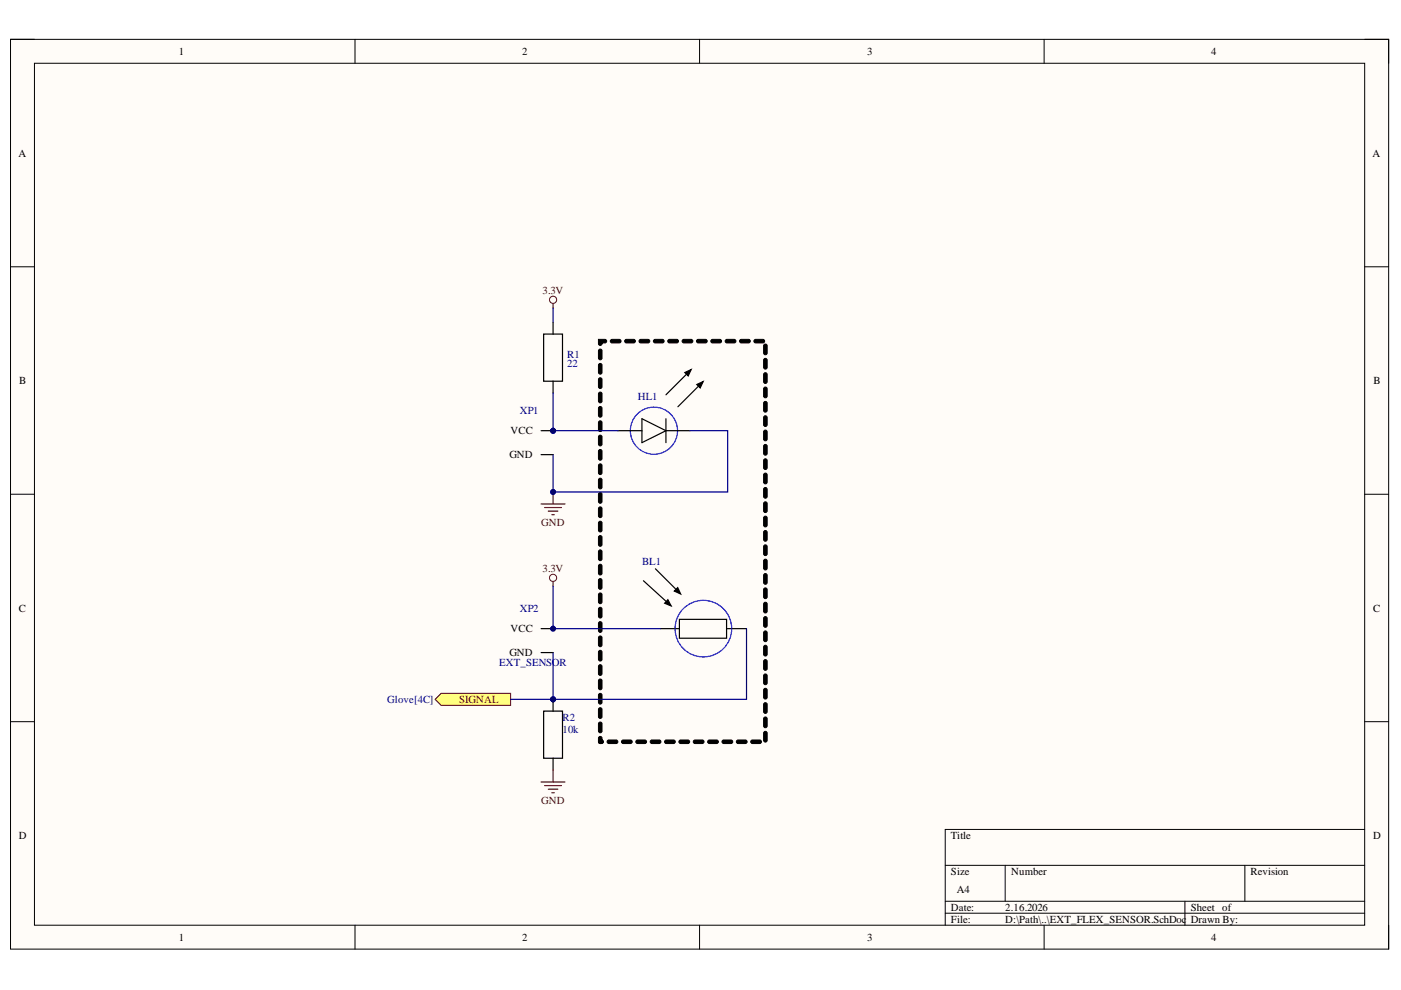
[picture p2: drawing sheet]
(kicad_sch
 (version 20260306)
 (generator "eeschema")
 (generator_version "10.0")
 (paper "A4")
 (lib_symbols
  (symbol "Glove_Altium-altium-import:3.3V_CIRCLE"
   (power global) (exclude_from_sim no) (in_bom yes) (on_board yes)
   (in_pos_files yes)
   (duplicate_pin_numbers_are_jumpers no)
   (property "Reference" "#PWR" (at 0 0 0) (show_name no) (do_not_autoplace no) (hide yes) (effects (font (size 1.27 1.27))))
   (property "Value" "3.3V" (at 0 -3.81 0) (show_name no) (do_not_autoplace no) (effects (font (size 1.27 1.27))))
   (property "Footprint" "" (at 0 0 0) (show_name no) (do_not_autoplace no) (hide yes) (effects (font (size 1.27 1.27))))
   (property "Datasheet" "" (at 0 0 0) (show_name no) (do_not_autoplace no) (hide yes) (effects (font (size 1.27 1.27))))
   (property "Description" "Символ питания создаёт глобальную метку с именем '3.3V'" (at 0 0 0) (show_name no) (do_not_autoplace no) (hide yes) (effects (font (size 1.27 1.27))))
   (symbol "3.3V_CIRCLE_0_0"
    (polyline (pts (xy 0 0) (xy 0 -1.27)) (stroke (width 0.254) (type solid)) (fill (type none)))
    (circle (center 0 -1.905) (radius 0.635) (stroke (width 0.127) (type solid)) (fill (type none)))
    (pin power_in line (at 0 0 0) (length 0) (hide yes) (name "3.3V" (effects (font (size 1.27 1.27)))) (number "" (effects (font (size 1.27 1.27))))))
   (embedded_fonts no))
  (symbol "Glove_Altium-altium-import:GND_POWER_GROUND"
   (power global) (exclude_from_sim no) (in_bom yes) (on_board yes)
   (in_pos_files yes)
   (duplicate_pin_numbers_are_jumpers no)
   (property "Reference" "#PWR" (at 0 0 0) (show_name no) (do_not_autoplace no) (hide yes) (effects (font (size 1.27 1.27))))
   (property "Value" "GND" (at 0 -6.35 0) (show_name no) (do_not_autoplace no) (effects (font (size 1.27 1.27))))
   (property "Footprint" "" (at 0 0 0) (show_name no) (do_not_autoplace no) (hide yes) (effects (font (size 1.27 1.27))))
   (property "Datasheet" "" (at 0 0 0) (show_name no) (do_not_autoplace no) (hide yes) (effects (font (size 1.27 1.27))))
   (property "Description" "Символ питания создаёт глобальную метку с именем 'GND'" (at 0 0 0) (show_name no) (do_not_autoplace no) (hide yes) (effects (font (size 1.27 1.27))))
   (symbol "GND_POWER_GROUND_0_0"
    (polyline (pts (xy -2.54 -2.54) (xy 2.54 -2.54)) (stroke (width 0.254) (type solid)) (fill (type none)))
    (polyline (pts (xy -1.778 -3.302) (xy 1.778 -3.302)) (stroke (width 0.254) (type solid)) (fill (type none)))
    (polyline (pts (xy -1.016 -4.064) (xy 1.016 -4.064)) (stroke (width 0.254) (type solid)) (fill (type none)))
    (polyline (pts (xy -0.254 -4.826) (xy 0.254 -4.826)) (stroke (width 0.254) (type solid)) (fill (type none)))
    (polyline (pts (xy 0 0) (xy 0 -2.54)) (stroke (width 0.254) (type solid)) (fill (type none)))
    (pin power_in line (at 0 0 0) (length 0) (hide yes) (name "GND" (effects (font (size 1.27 1.27)))) (number "" (effects (font (size 1.27 1.27))))))
   (embedded_fonts no))
  (symbol "STM32F103C6T6:FLEX_SENSOR1_0_EXTI_LED_STM32F103C6T6.SchLib"
   (pin_numbers (hide yes))
   (pin_names (hide yes)) (exclude_from_sim no) (in_bom yes) (on_board yes)
   (in_pos_files yes)
   (duplicate_pin_numbers_are_jumpers no)
   (property "Reference" "" (at 0 0 0) (show_name no) (do_not_autoplace no) (effects (font (size 1.27 1.27))))
   (property "Value" "" (at 0 0 0) (show_name no) (do_not_autoplace no) (effects (font (size 1.27 1.27))))
   (property "Footprint" "" (at 0 0 0) (show_name no) (do_not_autoplace no) (hide yes) (effects (font (size 1.27 1.27))))
   (property "Datasheet" "" (at 0 0 0) (show_name no) (do_not_autoplace no) (hide yes) (effects (font (size 1.27 1.27))))
   (property "Description" "" (at 0 0 0) (show_name no) (do_not_autoplace no) (hide yes) (effects (font (size 1.27 1.27))))
   (symbol "FLEX_SENSOR1_0_EXTI_LED_STM32F103C6T6.SchLib_1_0"
    (polyline (pts (xy 0 5.08) (xy 0 2.54)) (stroke (width 0) (type solid)) (fill (type none)))
    (circle (center 0 0) (radius 5) (stroke (width 0) (type solid)) (fill (type none)))
    (polyline (pts (xy 0 -2.54) (xy 0 -5.08)) (stroke (width 0) (type solid)) (fill (type none)))
    (polyline (pts (xy 2.54 2.54) (xy -2.54 2.54) (xy 0 -2.54) (xy 2.54 2.54)) (stroke (width 0) (type solid)) (fill (type none)))
    (polyline (pts (xy 2.54 -2.54) (xy -2.54 -2.54)) (stroke (width 0) (type solid)) (fill (type none)))
    (polyline (pts (xy 7.62 -2.54) (xy 12.7 -7.62)) (stroke (width 0) (type solid)) (fill (type none)))
    (polyline (pts (xy 10.16 -10.16) (xy 5.08 -5.08)) (stroke (width 0) (type solid)) (fill (type none)))
    (pin passive line (at 0 7.62 270) (length 2.54) (name "0" (effects (font (size 1.27 1.27)))) (number "0" (effects (font (size 1.27 1.27)))))
    (pin passive line (at 0 -7.62 90) (length 2.54) (name "0" (effects (font (size 1.27 1.27)))) (number "1" (effects (font (size 1.27 1.27))))))
   (embedded_fonts no))
  (symbol "STM32F103C6T6:FLEX_SENSOR1_0_EXTI_PHOTORESISTOR_STM32F103C6T6.SchLib"
   (pin_numbers (hide yes))
   (pin_names (hide yes)) (exclude_from_sim no) (in_bom yes) (on_board yes)
   (in_pos_files yes)
   (duplicate_pin_numbers_are_jumpers no)
   (property "Reference" "" (at 0 0 0) (show_name no) (do_not_autoplace no) (effects (font (size 1.27 1.27))))
   (property "Value" "" (at 0 0 0) (show_name no) (do_not_autoplace no) (effects (font (size 1.27 1.27))))
   (property "Footprint" "" (at 0 0 0) (show_name no) (do_not_autoplace no) (hide yes) (effects (font (size 1.27 1.27))))
   (property "Datasheet" "" (at 0 0 0) (show_name no) (do_not_autoplace no) (hide yes) (effects (font (size 1.27 1.27))))
   (property "Description" "" (at 0 0 0) (show_name no) (do_not_autoplace no) (hide yes) (effects (font (size 1.27 1.27))))
   (symbol "FLEX_SENSOR1_0_EXTI_PHOTORESISTOR_STM32F103C6T6.SchLib_1_0"
    (polyline (pts (xy 0 5.08) (xy 0 5.842)) (stroke (width 0) (type solid)) (fill (type none)))
    (circle (center 0 0) (radius 6) (stroke (width 0) (type solid)) (fill (type none)))
    (polyline (pts (xy 0 -5.842) (xy 0 -5.08)) (stroke (width 0) (type solid)) (fill (type none)))
    (rectangle (start 1.968 -4.92) (end -2.032 5.08) (stroke (width 0) (type solid) (color 0 0 0 1)) (fill (type none)))
    (polyline (pts (xy 5.08 7.112) (xy 10.16 12.7)) (stroke (width 0) (type solid)) (fill (type none)))
    (polyline (pts (xy 7.62 5.08) (xy 12.7 10.16)) (stroke (width 0) (type solid)) (fill (type none)))
    (pin passive line (at 0 9.144 270) (length 3) (name "0" (effects (font (size 1.27 1.27)))) (number "0" (effects (font (size 1.27 1.27)))))
    (pin passive line (at 0 -9.144 90) (length 3) (name "1" (effects (font (size 1.27 1.27)))) (number "1" (effects (font (size 1.27 1.27))))))
   (embedded_fonts no))
  (symbol "STM32F103C6T6:FLEX_SENSOR1_0_EXT_SENSOR_STM32F103C6T6.SchLib"
   (pin_numbers (hide yes)) (exclude_from_sim no) (in_bom yes) (on_board yes)
   (in_pos_files yes)
   (duplicate_pin_numbers_are_jumpers no)
   (property "Reference" "" (at 0 0 0) (show_name no) (do_not_autoplace no) (effects (font (size 1.27 1.27))))
   (property "Value" "" (at 0 0 0) (show_name no) (do_not_autoplace no) (effects (font (size 1.27 1.27))))
   (property "Footprint" "" (at 0 0 0) (show_name no) (do_not_autoplace no) (hide yes) (effects (font (size 1.27 1.27))))
   (property "Datasheet" "" (at 0 0 0) (show_name no) (do_not_autoplace no) (hide yes) (effects (font (size 1.27 1.27))))
   (property "Description" "" (at 0 0 0) (show_name no) (do_not_autoplace no) (hide yes) (effects (font (size 1.27 1.27))))
   (symbol "FLEX_SENSOR1_0_EXT_SENSOR_STM32F103C6T6.SchLib_1_0"
    (pin power_in line (at 7.62 -10.16 90) (length 2.54) (name "VCC" (effects (font (size 1.27 1.27)))) (number "1" (effects (font (size 1.27 1.27)))))
    (pin power_in line (at 2.54 -10.16 90) (length 2.54) (name "GND" (effects (font (size 1.27 1.27)))) (number "2" (effects (font (size 1.27 1.27))))))
   (embedded_fonts no))
  (symbol "SamacSys:FLEX_SENSOR1_1_0805R_SamacSys.SchLib"
   (pin_numbers (hide yes))
   (pin_names (hide yes)) (exclude_from_sim no) (in_bom yes) (on_board yes)
   (in_pos_files yes)
   (duplicate_pin_numbers_are_jumpers no)
   (property "Reference" "" (at 0 0 0) (show_name no) (do_not_autoplace no) (effects (font (size 1.27 1.27))))
   (property "Value" "" (at 0 0 0) (show_name no) (do_not_autoplace no) (effects (font (size 1.27 1.27))))
   (property "Footprint" "" (at 0 0 0) (show_name no) (do_not_autoplace no) (hide yes) (effects (font (size 1.27 1.27))))
   (property "Datasheet" "" (at 0 0 0) (show_name no) (do_not_autoplace no) (hide yes) (effects (font (size 1.27 1.27))))
   (property "Description" "Resistor" (at 0 0 0) (show_name no) (do_not_autoplace no) (hide yes) (effects (font (size 1.27 1.27))))
   (symbol "FLEX_SENSOR1_1_0805R_SamacSys.SchLib_1_0"
    (rectangle (start 1.5 -15) (end 5.5 -5) (stroke (width 0) (type solid) (color 0 0 0 1)) (fill (type none)))
    (pin passive line (at 3.5 -2.5 270) (length 2.54) (name "" (effects (font (size 1.27 1.27)))) (number "1" (effects (font (size 1.27 1.27)))))
    (pin passive line (at 3.5 -17.5 90) (length 2.54) (name "2" (effects (font (size 1.27 1.27)))) (number "2" (effects (font (size 1.27 1.27))))))
   (embedded_fonts no)))
 (rectangle
  (start 160 81.0072)
  (end 125 166.0072)
  (stroke (width 0.508) (type solid) (color 0 0 0 1))
  (fill (type none)))
 (junction
  (at 115 157.0072)
  (diameter 0)
  (color 0 0 0 0))
 (junction
  (at 115 142.0072)
  (diameter 0)
  (color 0 0 0 0))
 (junction
  (at 115 100.0072)
  (diameter 0)
  (color 0 0 0 0))
 (junction
  (at 115 113.0072)
  (diameter 0)
  (color 0 0 0 0))
 (wire
  (pts (xy 115 157.0072) (xy 106 157.0072))
  (stroke (width 0) (type default)))
 (wire
  (pts (xy 115 105.0872) (xy 115 113.0072))
  (stroke (width 0) (type default)))
 (wire
  (pts (xy 115 100.0072) (xy 115 92.0072))
  (stroke (width 0) (type default)))
 (wire
  (pts (xy 115 74.0072) (xy 115 77.0072))
  (stroke (width 0) (type default)))
 (wire
  (pts (xy 115 142.0072) (xy 137.712 142.0072))
  (stroke (width 0) (type default)))
 (wire
  (pts (xy 152 113.0072) (xy 152 100.0072))
  (stroke (width 0) (type default)))
 (wire
  (pts (xy 115 157.0072) (xy 156 157.0072))
  (stroke (width 0) (type default)))
 (wire
  (pts (xy 115 142.0072) (xy 115 133.0072))
  (stroke (width 0) (type default)))
 (wire
  (pts (xy 156 157.0072) (xy 156 142.0072))
  (stroke (width 0) (type default)))
 (wire
  (pts (xy 115 147.0872) (xy 115 157.0072))
  (stroke (width 0) (type default)))
 (wire
  (pts (xy 152 100.0072) (xy 144 100.0072))
  (stroke (width 0) (type default)))
 (wire
  (pts (xy 115 100.0072) (xy 128.76 100.0072))
  (stroke (width 0) (type default)))
 (wire
  (pts (xy 115 113.0072) (xy 152 113.0072))
  (stroke (width 0) (type default)))
 (hierarchical_label "SIGNAL"
  (shape output)
  (at 106 157.0072 180)
  (effects (font (size 1.27 1.27)) (justify right)))
 (symbol
  (lib_id "STM32F103C6T6:FLEX_SENSOR1_0_EXTI_LED_STM32F103C6T6.SchLib")
  (at 136.38 100.0072 90)
  (unit 1)
  (body_style 1)
  (exclude_from_sim no)
  (in_bom yes)
  (on_board yes)
  (in_pos_files yes)
  (dnp no)
  (property "Reference" "HL1" (at 133 94.0072 90) (show_name no) (do_not_autoplace no) (effects (font (size 1.27 1.27)) (justify right bottom)))
  (property "Value" "" (at 131.046 105.0072 90) (show_name no) (do_not_autoplace no) (effects (font (size 1.27 1.27)) (justify right bottom)))
  (property "Footprint" "" (at 136.38 100.0072 0) (hide yes) (show_name no) (do_not_autoplace no) (effects (font (size 1.27 1.27))))
  (property "Datasheet" "" (at 136.38 100.0072 0) (hide yes) (show_name no) (do_not_autoplace no) (effects (font (size 1.27 1.27))))
  (property "Description" "" (at 136.38 100.0072 0) (hide yes) (show_name no) (do_not_autoplace no) (effects (font (size 1.27 1.27))))
  (pin "1")
  (pin "0"))
 (symbol
  (lib_id "Glove_Altium-altium-import:3.3V_CIRCLE")
  (at 115 74.0072 180)
  (unit 1)
  (body_style 1)
  (exclude_from_sim no)
  (in_bom yes)
  (on_board yes)
  (in_pos_files yes)
  (dnp no)
  (property "Reference" "#PWR?" (at 115 74.0072 0) (hide yes) (show_name no) (do_not_autoplace no) (effects (font (size 1.27 1.27))))
  (property "Value" "3.3V" (at 115 70.1972 0) (show_name no) (do_not_autoplace no) (effects (font (size 1.27 1.27))))
  (property "Footprint" "" (at 115 74.0072 0) (show_name no) (do_not_autoplace no) (effects (font (size 1.27 1.27))))
  (property "Datasheet" "" (at 115 74.0072 0) (show_name no) (do_not_autoplace no) (effects (font (size 1.27 1.27))))
  (property "Description" "" (at 115 74.0072 0) (show_name no) (do_not_autoplace no) (effects (font (size 1.27 1.27))))
  (pin ""))
 (symbol
  (lib_id "Glove_Altium-altium-import:GND_POWER_GROUND")
  (at 115 172.0072 0)
  (unit 1)
  (body_style 1)
  (exclude_from_sim no)
  (in_bom yes)
  (on_board yes)
  (in_pos_files yes)
  (dnp no)
  (property "Reference" "#PWR?" (at 115 172.0072 0) (hide yes) (show_name no) (do_not_autoplace no) (effects (font (size 1.27 1.27))))
  (property "Value" "GND" (at 115 178.3572 0) (show_name no) (do_not_autoplace no) (effects (font (size 1.27 1.27))))
  (property "Footprint" "" (at 115 172.0072 0) (show_name no) (do_not_autoplace no) (effects (font (size 1.27 1.27))))
  (property "Datasheet" "" (at 115 172.0072 0) (show_name no) (do_not_autoplace no) (effects (font (size 1.27 1.27))))
  (property "Description" "" (at 115 172.0072 0) (show_name no) (do_not_autoplace no) (effects (font (size 1.27 1.27))))
  (pin ""))
 (symbol
  (lib_id "Glove_Altium-altium-import:3.3V_CIRCLE")
  (at 115 133.0072 180)
  (unit 1)
  (body_style 1)
  (exclude_from_sim no)
  (in_bom yes)
  (on_board yes)
  (in_pos_files yes)
  (dnp no)
  (property "Reference" "#PWR?" (at 115 133.0072 0) (hide yes) (show_name no) (do_not_autoplace no) (effects (font (size 1.27 1.27))))
  (property "Value" "3.3V" (at 115 129.1972 0) (show_name no) (do_not_autoplace no) (effects (font (size 1.27 1.27))))
  (property "Footprint" "" (at 115 133.0072 0) (show_name no) (do_not_autoplace no) (effects (font (size 1.27 1.27))))
  (property "Datasheet" "" (at 115 133.0072 0) (show_name no) (do_not_autoplace no) (effects (font (size 1.27 1.27))))
  (property "Description" "" (at 115 133.0072 0) (show_name no) (do_not_autoplace no) (effects (font (size 1.27 1.27))))
  (pin ""))
 (symbol
  (lib_id "Glove_Altium-altium-import:GND_POWER_GROUND")
  (at 115 113.0072 0)
  (unit 1)
  (body_style 1)
  (exclude_from_sim no)
  (in_bom yes)
  (on_board yes)
  (in_pos_files yes)
  (dnp no)
  (property "Reference" "#PWR?" (at 115 113.0072 0) (hide yes) (show_name no) (do_not_autoplace no) (effects (font (size 1.27 1.27))))
  (property "Value" "GND" (at 115 119.3572 0) (show_name no) (do_not_autoplace no) (effects (font (size 1.27 1.27))))
  (property "Footprint" "" (at 115 113.0072 0) (show_name no) (do_not_autoplace no) (effects (font (size 1.27 1.27))))
  (property "Datasheet" "" (at 115 113.0072 0) (show_name no) (do_not_autoplace no) (effects (font (size 1.27 1.27))))
  (property "Description" "" (at 115 113.0072 0) (show_name no) (do_not_autoplace no) (effects (font (size 1.27 1.27))))
  (pin ""))
 (symbol
  (lib_id "STM32F103C6T6:FLEX_SENSOR1_0_EXTI_PHOTORESISTOR_STM32F103C6T6.SchLib")
  (at 146.856 142.0072 90)
  (unit 1)
  (body_style 1)
  (exclude_from_sim no)
  (in_bom yes)
  (on_board yes)
  (in_pos_files yes)
  (dnp no)
  (property "Reference" "BL1" (at 133.902 129.0532 90) (show_name no) (do_not_autoplace no) (effects (font (size 1.27 1.27)) (justify right bottom)))
  (property "Value" "" (at 133.902 150.5472 90) (show_name no) (do_not_autoplace no) (effects (font (size 1.27 1.27)) (justify right bottom)))
  (property "Footprint" "" (at 146.856 142.0072 0) (hide yes) (show_name no) (do_not_autoplace no) (effects (font (size 1.27 1.27))))
  (property "Datasheet" "" (at 146.856 142.0072 0) (hide yes) (show_name no) (do_not_autoplace no) (effects (font (size 1.27 1.27))))
  (property "Description" "" (at 146.856 142.0072 0) (hide yes) (show_name no) (do_not_autoplace no) (effects (font (size 1.27 1.27))))
  (pin "1")
  (pin "0"))
 (symbol
  (lib_id "STM32F103C6T6:FLEX_SENSOR1_0_EXT_SENSOR_STM32F103C6T6.SchLib")
  (at 104.84 149.6272 90)
  (unit 1)
  (body_style 1)
  (exclude_from_sim no)
  (in_bom yes)
  (on_board yes)
  (in_pos_files yes)
  (dnp no)
  (property "Reference" "XP2" (at 108 139.0072 90) (show_name no) (do_not_autoplace no) (effects (font (size 1.27 1.27)) (justify right bottom)))
  (property "Value" "EXT_SENSOR" (at 103.57 150.3892 90) (show_name no) (do_not_autoplace no) (effects (font (size 1.27 1.27)) (justify right bottom)))
  (property "Footprint" "EXT_SENSOR" (at 104.84 149.6272 0) (hide yes) (show_name no) (do_not_autoplace no) (effects (font (size 1.27 1.27))))
  (property "Datasheet" "" (at 104.84 149.6272 0) (hide yes) (show_name no) (do_not_autoplace no) (effects (font (size 1.27 1.27))))
  (property "Description" "" (at 104.84 149.6272 0) (hide yes) (show_name no) (do_not_autoplace no) (effects (font (size 1.27 1.27))))
  (pin "1")
  (pin "2"))
 (symbol
  (lib_id "SamacSys:FLEX_SENSOR1_1_0805R_SamacSys.SchLib")
  (at 118.5 94.5072 180)
  (unit 1)
  (body_style 1)
  (exclude_from_sim no)
  (in_bom yes)
  (on_board yes)
  (in_pos_files yes)
  (dnp no)
  (property "Reference" "R1" (at 118 85.0072 0) (show_name no) (do_not_autoplace no) (effects (font (size 1.27 1.27)) (justify right bottom)))
  (property "Value" "22" (at 118 87.0072 0) (show_name no) (do_not_autoplace no) (effects (font (size 1.27 1.27)) (justify right bottom)))
  (property "Footprint" "C__Users_user_Documents_AltiumLL_SamacSys.PcbLib:CAPC2012X145N" (at 118.5 94.5072 0) (hide yes) (show_name no) (do_not_autoplace no) (effects (font (size 1.27 1.27))))
  (property "Datasheet" "" (at 118.5 94.5072 0) (hide yes) (show_name no) (do_not_autoplace no) (effects (font (size 1.27 1.27))))
  (property "Description" "Resistor" (at 118.5 94.5072 0) (hide yes) (show_name no) (do_not_autoplace no) (effects (font (size 1.27 1.27))))
  (property "DATASHEET LINK" "https://datasheet.datasheetarchive.com/originals/distributors/Datasheets_SAMA/6a45835c9b7400e9b49c55c38a8ff4a2.pdf" (at 113 76.4992 0) (hide yes) (show_name no) (do_not_autoplace no) (effects (font (size 1.27 1.27)) (justify right bottom)))
  (property "HEIGHT" "1.45mm" (at 113 76.4992 0) (hide yes) (show_name no) (do_not_autoplace no) (effects (font (size 1.27 1.27)) (justify right bottom)))
  (property "MANUFACTURER_NAME" "SAMSUNG" (at 113 76.4992 0) (hide yes) (show_name no) (do_not_autoplace no) (effects (font (size 1.27 1.27)) (justify right bottom)))
  (property "MANUFACTURER_PART_NUMBER" "CL21A106KAYNNNE" (at 113 76.4992 0) (hide yes) (show_name no) (do_not_autoplace no) (effects (font (size 1.27 1.27)) (justify right bottom)))
  (property "MOUSER PART NUMBER" "187-CL21A106KAYNNNE" (at 113 76.4992 0) (hide yes) (show_name no) (do_not_autoplace no) (effects (font (size 1.27 1.27)) (justify right bottom)))
  (property "MOUSER PRICE/STOCK" "https://www.mouser.co.uk/ProductDetail/Samsung-Electro-Mechanics/CL21A106KAYNNNE?qs=yOVawPpwOwmTXAd4dJtNjA%3D%3D" (at 113 76.4992 0) (hide yes) (show_name no) (do_not_autoplace no) (effects (font (size 1.27 1.27)) (justify right bottom)))
  (property "ARROW PART NUMBER" "CL21A106KAYNNNE" (at 113 76.4992 0) (hide yes) (show_name no) (do_not_autoplace no) (effects (font (size 1.27 1.27)) (justify right bottom)))
  (property "ARROW PRICE/STOCK" "https://www.arrow.com/en/products/cl21a106kaynnne/samsung-electro-mechanics?utm_currency=USD&region=nac" (at 113 76.4992 0) (hide yes) (show_name no) (do_not_autoplace no) (effects (font (size 1.27 1.27)) (justify right bottom)))
  (pin "1")
  (pin "2"))
 (symbol
  (lib_id "SamacSys:FLEX_SENSOR1_1_0805R_SamacSys.SchLib")
  (at 118.5 174.5072 180)
  (unit 1)
  (body_style 1)
  (exclude_from_sim no)
  (in_bom yes)
  (on_board yes)
  (in_pos_files yes)
  (dnp no)
  (property "Reference" "R2" (at 117 162.0472 0) (show_name no) (do_not_autoplace no) (effects (font (size 1.27 1.27)) (justify right bottom)))
  (property "Value" "10k" (at 117 164.5872 0) (show_name no) (do_not_autoplace no) (effects (font (size 1.27 1.27)) (justify right bottom)))
  (property "Footprint" "C__Users_user_Documents_AltiumLL_SamacSys.PcbLib:CAPC2012X145N" (at 118.5 174.5072 0) (hide yes) (show_name no) (do_not_autoplace no) (effects (font (size 1.27 1.27))))
  (property "Datasheet" "" (at 118.5 174.5072 0) (hide yes) (show_name no) (do_not_autoplace no) (effects (font (size 1.27 1.27))))
  (property "Description" "Resistor" (at 118.5 174.5072 0) (hide yes) (show_name no) (do_not_autoplace no) (effects (font (size 1.27 1.27))))
  (property "DATASHEET LINK" "https://datasheet.datasheetarchive.com/originals/distributors/Datasheets_SAMA/6a45835c9b7400e9b49c55c38a8ff4a2.pdf" (at 113 156.4992 0) (hide yes) (show_name no) (do_not_autoplace no) (effects (font (size 1.27 1.27)) (justify right bottom)))
  (property "HEIGHT" "1.45mm" (at 113 156.4992 0) (hide yes) (show_name no) (do_not_autoplace no) (effects (font (size 1.27 1.27)) (justify right bottom)))
  (property "MANUFACTURER_NAME" "SAMSUNG" (at 113 156.4992 0) (hide yes) (show_name no) (do_not_autoplace no) (effects (font (size 1.27 1.27)) (justify right bottom)))
  (property "MANUFACTURER_PART_NUMBER" "CL21A106KAYNNNE" (at 113 156.4992 0) (hide yes) (show_name no) (do_not_autoplace no) (effects (font (size 1.27 1.27)) (justify right bottom)))
  (property "MOUSER PART NUMBER" "187-CL21A106KAYNNNE" (at 113 156.4992 0) (hide yes) (show_name no) (do_not_autoplace no) (effects (font (size 1.27 1.27)) (justify right bottom)))
  (property "MOUSER PRICE/STOCK" "https://www.mouser.co.uk/ProductDetail/Samsung-Electro-Mechanics/CL21A106KAYNNNE?qs=yOVawPpwOwmTXAd4dJtNjA%3D%3D" (at 113 156.4992 0) (hide yes) (show_name no) (do_not_autoplace no) (effects (font (size 1.27 1.27)) (justify right bottom)))
  (property "ARROW PART NUMBER" "CL21A106KAYNNNE" (at 113 156.4992 0) (hide yes) (show_name no) (do_not_autoplace no) (effects (font (size 1.27 1.27)) (justify right bottom)))
  (property "ARROW PRICE/STOCK" "https://www.arrow.com/en/products/cl21a106kaynnne/samsung-electro-mechanics?utm_currency=USD&region=nac" (at 113 156.4992 0) (hide yes) (show_name no) (do_not_autoplace no) (effects (font (size 1.27 1.27)) (justify right bottom)))
  (pin "1")
  (pin "2"))
 (symbol
  (lib_id "STM32F103C6T6:FLEX_SENSOR1_0_EXT_SENSOR_STM32F103C6T6.SchLib")
  (at 104.84 107.6272 90)
  (unit 1)
  (body_style 1)
  (exclude_from_sim no)
  (in_bom yes)
  (on_board yes)
  (in_pos_files yes)
  (dnp no)
  (property "Reference" "XP1" (at 108 97.0072 90) (show_name no) (do_not_autoplace no) (effects (font (size 1.27 1.27)) (justify right bottom)))
  (property "Value" "" (at 103.57 108.3892 90) (show_name no) (do_not_autoplace no) (effects (font (size 1.27 1.27)) (justify right bottom)))
  (property "Footprint" "EXT_SENSOR" (at 104.84 107.6272 0) (hide yes) (show_name no) (do_not_autoplace no) (effects (font (size 1.27 1.27))))
  (property "Datasheet" "" (at 104.84 107.6272 0) (hide yes) (show_name no) (do_not_autoplace no) (effects (font (size 1.27 1.27))))
  (property "Description" "" (at 104.84 107.6272 0) (hide yes) (show_name no) (do_not_autoplace no) (effects (font (size 1.27 1.27))))
  (pin "2")
  (pin "1")))
